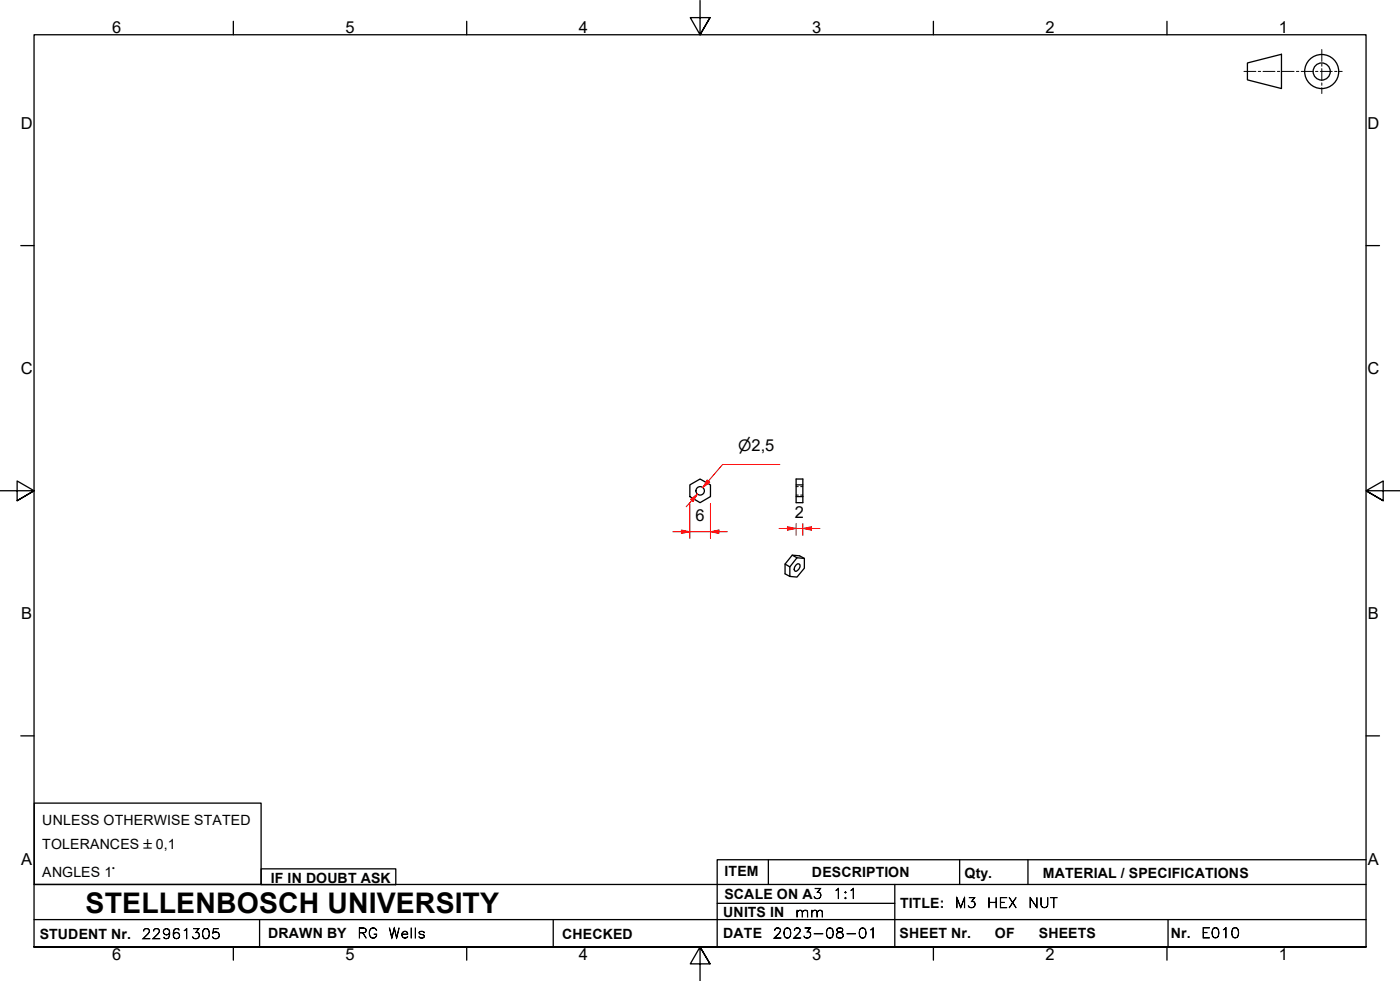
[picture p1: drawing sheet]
<svg xmlns="http://www.w3.org/2000/svg" width="410mm" height="287mm" viewBox="0 0 410 287" stroke-linecap="round" stroke-linejoin="round" font-family="sans-serif">
<!-- layer: Visible Edges(ISO) -->
<g fill="none" stroke="#000" stroke-width=".38">
<path d="M202 141.9l3-1.7 3 1.7v3.5l-3 1.7-3-1.7zM233.1 140.2h2v6.9h-2zM233.1 145.4h2M233.1 141.9h2M229.9 165.1l1.4 .8M232 162.5l1.4 .8M233 165.4l.5-.3h.4l.4 .3a1.87 1.87 0 0 1-1.3 1.9l-.3-.2-.2-.5zM233.4 163.3l2.1 .2v2.8l-2.1 2.6-2.1-.2v-2.8zM235.5 163.5l-1.4-.8-2.1-.2-2.1 2.6v2.9l1.4 .7"/>
<circle cx="205" cy="143.7" r="1.24"/>
</g>
<!-- layer: Hidden Edges(ISO) -->
<path d="M233.1 142.4h.6M233.1 144.9h.6M234.4 142.4h.7M234.4 144.9h.7" fill="none" stroke="#000" stroke-width=".29"/>
<!-- layer: Border_0 -->
<g fill="none" stroke="#000" stroke-width=".38">
<path d="M68.3 6.2v4M136.7 6.2v4M205 .1v10.1l-2.9-5h5.8l-2.9 5 2.9-5M273.3 6.2v4M341.7 6.2v4M6.1 71.9h3.9M400 71.9h3.9M0 143.7h10l-5-2.9v5.8l5-2.9-5 2.9M410 143.7h-10l5-2.9v5.8l-5-2.9 5 2.9M6.1 215.4h3.9M400 215.4h3.9M10 277.2v-267h390v267h-390h390"/>
<path d="M68.3 277.2v3.9M136.7 277.2v3.9M273.3 277.2v3.9M341.7 277.2v3.9M207.9 282.1l-2.9-4.9 2.9 4.9h-5.8l2.9-4.9v10"/>
</g>
<!-- layer: Sketch Geometry(ISO) -->
<g fill="none" stroke="#000" stroke-width=".38">
<path d="M365.3 18.4l9.9-2.5v10l-9.9-2.5zM10 235.1h66.5v23.8h-66.5zM10 258.9h390M76.5 254.3h39.4v4.7h-39.4zM225 251.7v7.2M262 258.9v18.3M281 251.7v7.2M301 251.7v7.2M400 251.7h-190v25.5M10 277.2h390M10 269.2h390M76 269.2v8"/>
<path d="M162 269.2v8M210 264.4h52M342 269.2v8"/>
<circle cx="387" cy="20.9" r="5"/>
<circle cx="387" cy="20.9" r="2.51"/>
</g>
<g fill="none" stroke="#000" stroke-width=".29">
<path d="M387 14.5v3.5M387 18.7v.7M364.2 20.9h3.5M368.4 20.9h.7M369.8 20.9h3.5M374 20.9h.7M375.4 20.9h3.5M379.6 20.9h.7M381 20.9h3.5M385.2 20.9h.7M386.6 20.9h3.5M387 20.1v3.5"/>
<path d="M387 24.3v.7M387 25.7v1.7M390.8 20.9h.7M392.2 20.9h.8"/>
</g>
<!-- layer: Dimensions(ISO) -->
<path d="M207.5 140.9l-1.7 1.8" fill="none" stroke="#f00" stroke-width=".29"/>
<path d="M207.1 140.5l.7 .7-2 1.5z" fill-rule="evenodd" fill="#f00"/>
<path d="M204.2 144.6l-1.6 1.9M207.1 140.5l.7 .7-2 1.5z" fill="none" stroke="#f00" stroke-width=".29"/>
<path d="M202.2 146.2l2-1.6-1.3 2.2z" fill-rule="evenodd" fill="#f00"/>
<path d="M228.3 136h-16.7l-5.8 6.7M199.5 155.7h2.5M202.2 146.2l2-1.6-1.3 2.2zM202.6 146.5l-1.7 1.9" fill="none" stroke="#f00" stroke-width=".29"/>
<path d="M199.5 155.1l2.5 .6-2.5 .5z" fill-rule="evenodd" fill="#f00"/>
<path d="M199.5 155.1l2.5 .6-2.5 .5zM208 155.7h2.5" fill="none" stroke="#f00" stroke-width=".29"/>
<path d="M208 155.7l2.5-.6v1.1z" fill-rule="evenodd" fill="#f00"/>
<path d="M197 155.7h2.5M202 155.7h6M202 147.4v10.2M208 155.7l2.5-.6v1.1zM208 147.4v10.2M210.5 155.7h2.5M230.6 154.7h2.5" fill="none" stroke="#f00" stroke-width=".29"/>
<path d="M230.6 154.2l2.5 .5-2.5 .5z" fill-rule="evenodd" fill="#f00"/>
<path d="M230.6 154.2l2.5 .5-2.5 .5zM235.1 154.7h2.5" fill="none" stroke="#f00" stroke-width=".29"/>
<path d="M235.1 154.7l2.5-.5v1z" fill-rule="evenodd" fill="#f00"/>
<path d="M228.1 154.7h2.5M233.1 154.7h2M233.1 153.2v3.5M235.1 154.7l2.5-.5v1zM235.1 153.2v3.5M237.6 154.7h2.5" fill="none" stroke="#f00" stroke-width=".29"/>
<text font-size="8.3" x="25.1" y="267.2">STELLENBOSCH UNIVERSITY</text>
<g font-size="4.8">
<text x="32.8" y="9.7">6</text>
<text x="101.2" y="9.7">5</text>
<text x="169.5" y="9.7">4</text>
<text x="237.8" y="9.7">3</text>
<text x="306.1" y="9.7">2</text>
<text x="374.5" y="9.7">1</text>
<text x="6.1" y="37.8">D</text>
<text x="400.4" y="37.8">D</text>
<text x="6.1" y="109.6">C</text>
<text x="400.4" y="109.6">C</text>
<text x="203.6" y="152.5">6</text>
<text x="232.7" y="151.7">2</text>
<text x="6.2" y="181.3">B</text>
<text x="400.5" y="181.3">B</text>
<text x="6.2" y="253.1">A</text>
<text x="400.5" y="253.1">A</text>
<text x="32.8" y="281.1">6</text>
<text x="101.2" y="281.1">5</text>
<text x="169.5" y="281.1">4</text>
<text x="237.8" y="281.1">3</text>
<text x="306.1" y="281.1">2</text>
<text x="374.5" y="281.1">1</text>
</g>
<text font-size="4.6" x="216.1" y="132.1">⌀2,5</text>
<g font-size="4.1">
<text x="12.4" y="241.5">UNLESS OTHERWISE STATED</text>
<text x="12.4" y="248.5">TOLERANCES ±0,1</text>
<text x="12.4" y="256.6">ANGLES 1°</text>
<text x="212.2" y="256.5">ITEM</text>
<text x="237.7" y="256.7">DESCRIPTION</text>
<text x="282.4" y="256.9">Qty.</text>
<text x="305.4" y="256.9">MATERIAL / SPECIFICATIONS</text>
<text x="79.3" y="258.5">IF IN DOUBT ASK</text>
<text x="212.1" y="263">SCALE ON A3</text>
<text x="211.8" y="268.4">UNITS IN</text>
<text x="263.5" y="265.7">TITLE:</text>
<text x="11.6" y="274.8">STUDENT Nr.</text>
<text x="78.5" y="274.6">DRAWN BY</text>
<text x="164.6" y="274.8">CHECKED</text>
<text x="211.8" y="274.6">DATE</text>
<text x="263.4" y="274.6">SHEET Nr.</text>
<text x="291.3" y="274.6">OF</text>
<text x="304.2" y="274.6">SHEETS</text>
<text x="342.8" y="274.5">Nr.</text>
</g>
<g font-size="4">
<text x="243.9" y="263">1:1</text>
<text x="232.8" y="268.4">mm</text>
<text x="279.6" y="265.7">M3</text>
<text x="289" y="265.7">HEX</text>
<text x="301.1" y="265.7">NUT</text>
<text x="41.5" y="274.8">22961305</text>
<text x="104.6" y="274.6">RG</text>
<text x="113.7" y="274.6">Wells</text>
<text x="226.3" y="274.6">2023-08-01</text>
<text x="351.7" y="274.5">E010</text>
</g>
</svg>
